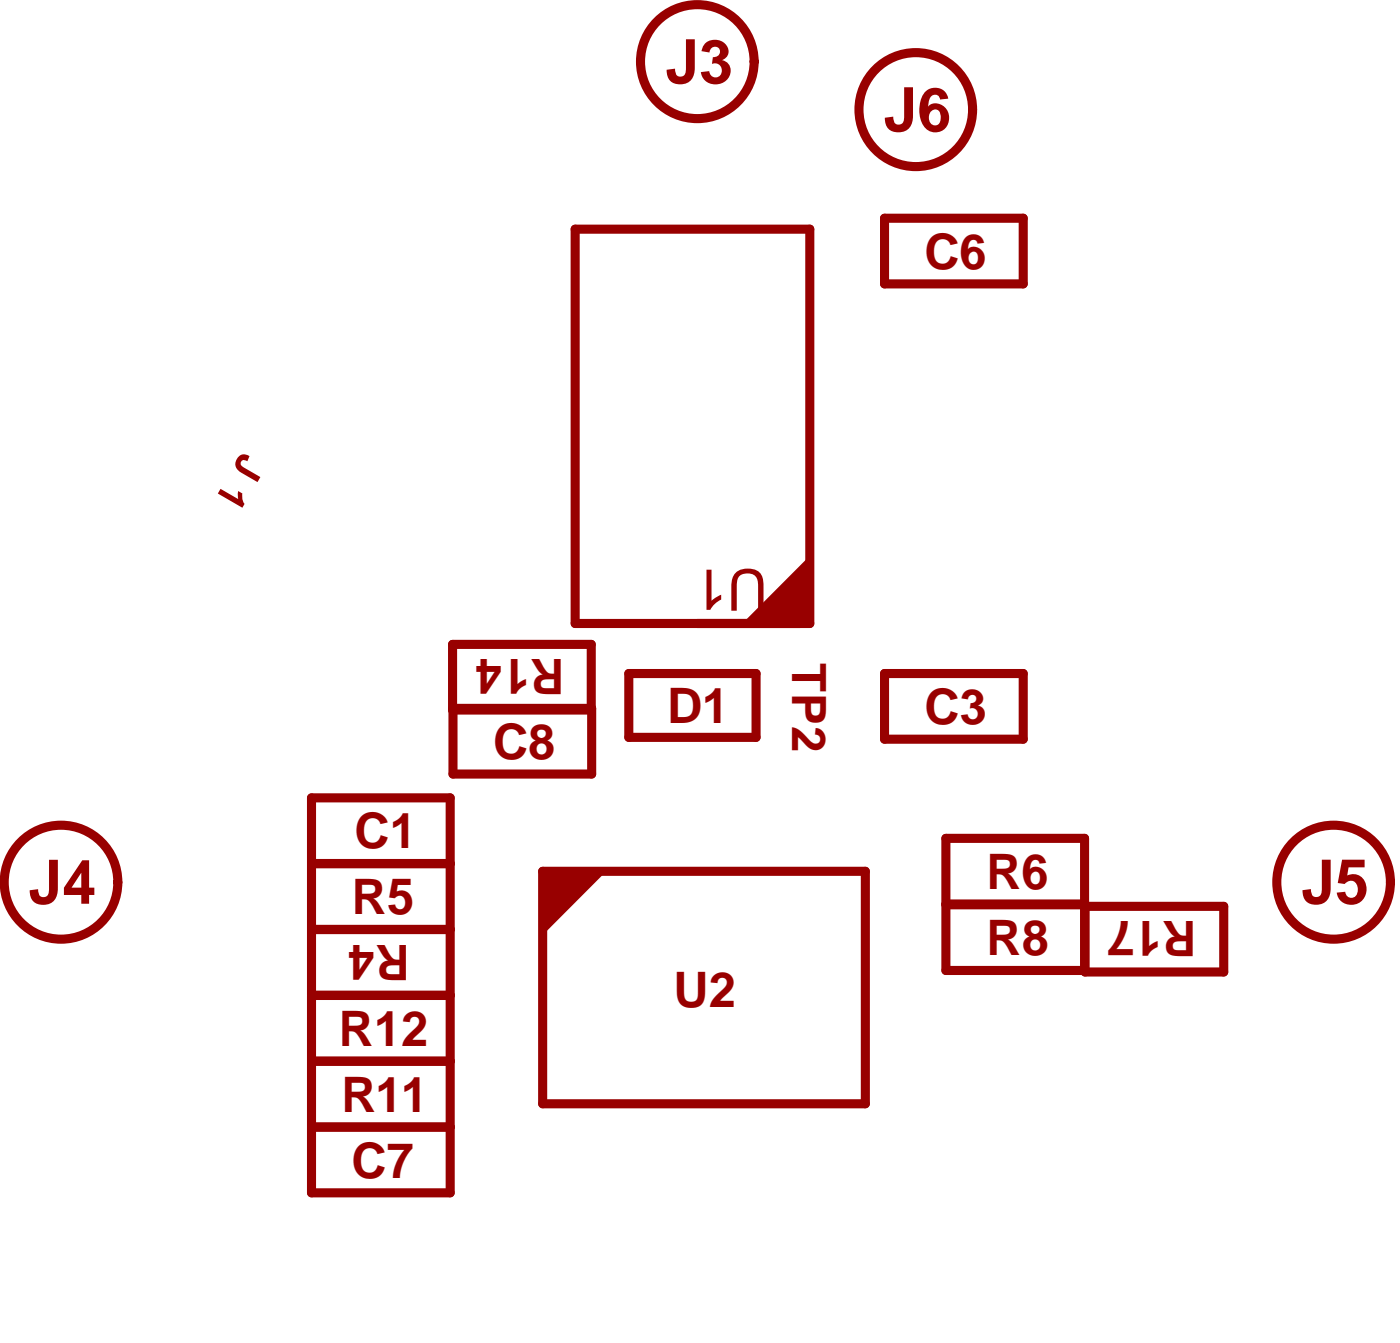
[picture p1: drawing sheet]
<svg xmlns="http://www.w3.org/2000/svg" width="51mm" height="49mm" viewBox="0 0 51 49" stroke-linecap="round" stroke-linejoin="round" font-family="sans-serif">
<g fill="#980000">
<path d="M19.8 31.8h2.4l-2.4 2.3z"/>
<path d="M27 22.8h.1l2.5-2.5v2.5z"/>
</g>
<g fill="none" stroke="#980000" stroke-width=".33">
<path d="M21 8.4h8.6v14.4h-8.6zM32.3 8h5.1v2.4h-5.1zM11.4 33.9h5M11.4 29.1h5v14.5h-5zM11.4 31.5h5M11.4 36.3h5M11.4 38.7h5M11.4 38.8h5M16.5 23.5h5.1v2.4h-5.1zM16.6 25.9h5v2.4h-5zM19.8 31.8h11.8v8.5h-11.8zM23 24.6h4.6v2.3h-4.6z"/>
<path d="M32.3 24.6h5.1v2.4h-5.1zM34.6 30.6h5v4.8h-5zM34.6 33h5M39.6 33.1h5.1v2.4h-5.1zM11.4 41.1h5"/>
<circle cx="25.5" cy="2.3" r="2.08"/>
<circle cx="33.5" cy="4" r="2.08"/>
<circle cx="2.2" cy="32.2" r="2.08"/>
<circle cx="48.7" cy="32.2" r="2.08"/>
</g>
<g font-size="2.2" fill="#980000">
<text x="24.3" y="3">J3</text>
<text x="32.3" y="4.8">J6</text>
<text x="1" y="33">J4</text>
<text x="47.5" y="33">J5</text>
</g>
<text font-size="2.1" fill="#980000" x="28.1" y="20.8" transform="rotate(-180 28.1 20.8)">U1</text>
<g font-size="1.8" fill="#980000">
<text x="33.8" y="9.8">C6</text>
<text x="18" y="27.7">C8</text>
<text x="20.6" y="24.1" transform="rotate(-180 20.6 24.1)">R14</text>
<text x="24.4" y="26.4">D1</text>
<text x="33.8" y="26.4">C3</text>
<text x="12.9" y="33.4">R5</text>
<text x="13" y="31">C1</text>
<text x="15" y="34.5" transform="rotate(-180 15 34.5)">R4</text>
<text x="36" y="32.4">R6</text>
<text x="36" y="34.9">R8</text>
<text x="43.7" y="33.6" transform="rotate(-180 43.7 33.6)">R17</text>
<text x="12.4" y="38.2">R12</text>
<text x="12.5" y="40.6">R11</text>
<text x="24.6" y="36.8">U2</text>
<text x="12.8" y="43">C7</text>
</g>
<text font-size="1.7" fill="#980000" x="28.9" y="24.2" transform="rotate(90 28.9 24.2)">TP2</text>
<text font-size="1.5" fill="#980000" x="8.9" y="16.5" transform="rotate(120 8.9 16.5)">J 1</text>
</svg>
